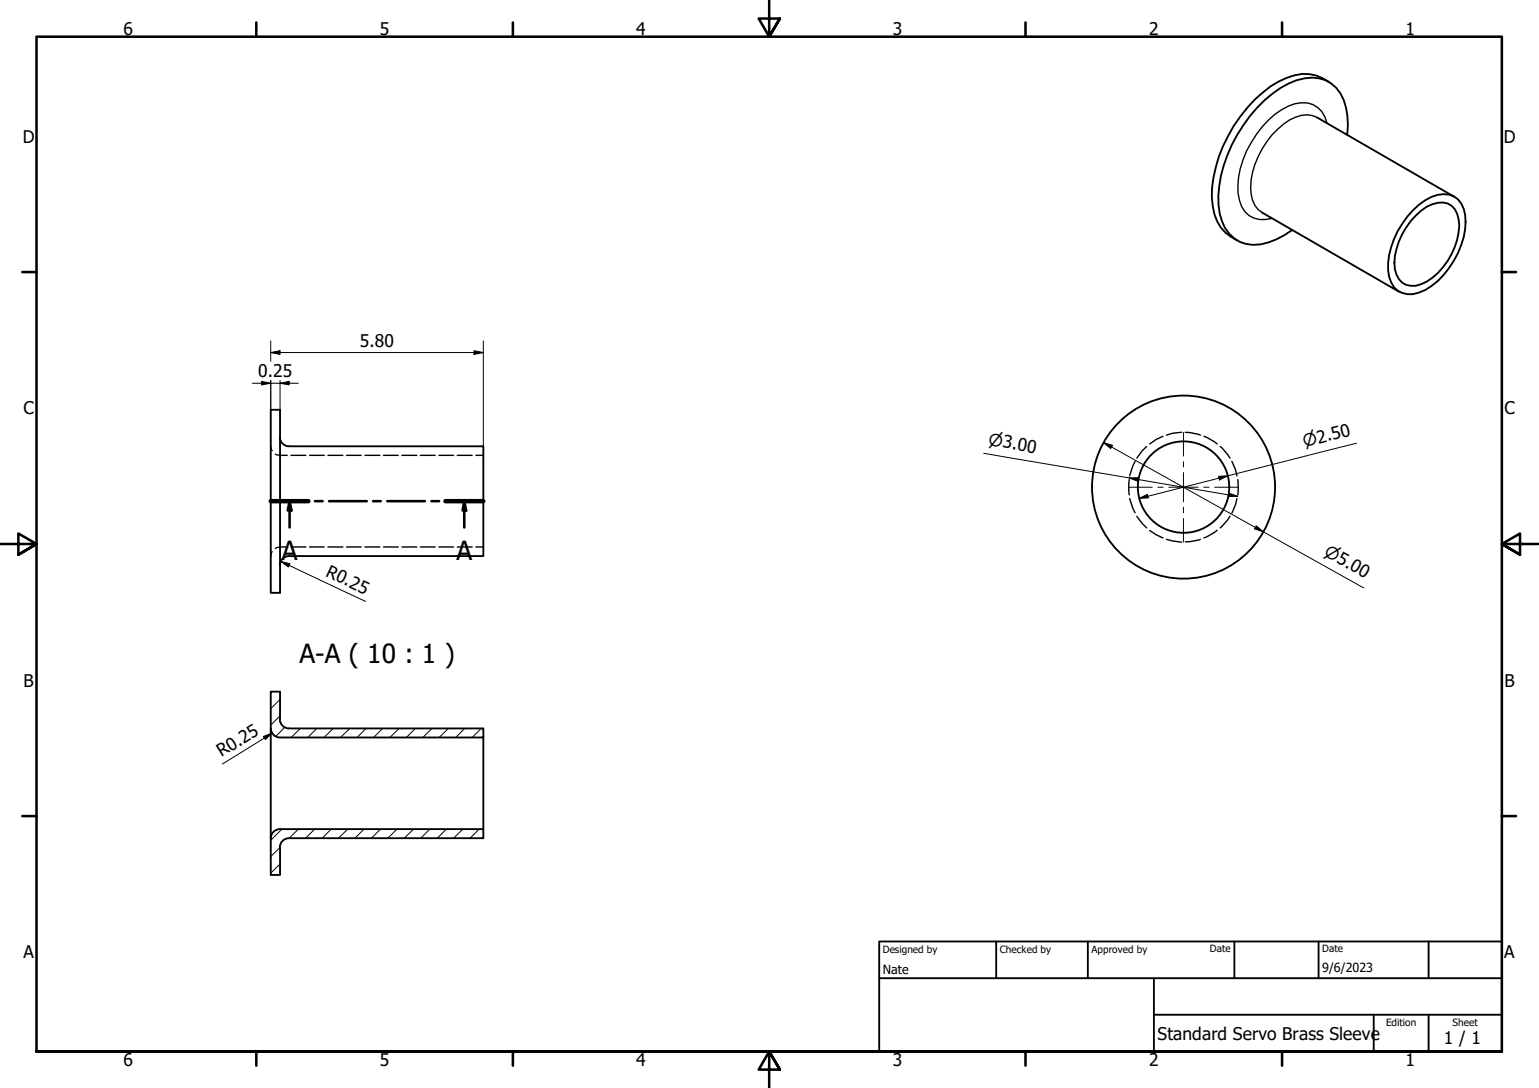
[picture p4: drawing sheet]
<svg xmlns="http://www.w3.org/2000/svg" width="420mm" height="297mm" viewBox="0 0 420 297" stroke-linecap="round" stroke-linejoin="round" font-family="sans-serif">
<!-- layer: Hatch (ISO) -->
<g fill="none" stroke="#000" stroke-width=".27">
<path d="M74 188.8l-.1 .2M76.5 195.4l-2.6 2.6M76.5 190.9l-2.6 2.6M77.8 198.6l-2.5 2.4M82 198.9l-2.5 2.4M86.5 198.9l-2.5 2.4M91 198.9l-2.5 2.4M95.5 198.9l-2.5 2.4M99.9 198.9l-2.4 2.4M104.5 198.9l-2.5 2.4M109 198.9l-2.6 2.4M113.4 198.9l-2.5 2.4"/>
<path d="M117.9 198.9l-2.5 2.4M122.4 198.9l-2.5 2.4M126.9 198.9l-2.5 2.4M131.4 198.9l-2.5 2.4M76.5 235.9l-2.6 2.5M76.5 231.4l-2.6 2.5M77 226.4l-3.1 3M81.5 226.4l-2.6 2.4M85.9 226.4l-2.5 2.4M90.4 226.4l-2.5 2.4M94.9 226.4l-2.5 2.4M99.4 226.4l-2.5 2.4"/>
<path d="M103.9 226.4l-2.5 2.4M108.4 226.4l-2.5 2.4M112.9 226.4l-2.5 2.4M117.3 226.4l-2.4 2.4M121.9 226.4l-2.5 2.4M126.4 226.4l-2.6 2.4M130.8 226.4l-2.5 2.4"/>
</g>
<!-- layer: Visible Narrow (ISO) -->
<path d="M359.5 32.1a8.4 8.4 0 0 0-9.1 1.8 23.8 23.8 0 0 0-9 17.3 7.7 7.7 0 0 0 3.2 6.8M362.3 33.6a6.7 6.7 0 0 0-8.7-5.3 21.2 21.2 0 0 0-12 10.7 21.9 21.9 0 0 0-3.2 15.7 6.5 6.5 0 0 0 8.9 4.9" fill="none" stroke="#000" stroke-width=".38"/>
<!-- layer: Visible (ISO) -->
<g fill="none" stroke="#000" stroke-width=".51">
<path d="M359.5 32.1l37.5 21.6M362.8 22.3a11.2 11.2 0 0 0-11.5-1 32.6 32.6 0 0 0-14.5 13.1 36.7 36.7 0 0 0-6 19.4 13.7 13.7 0 0 0 3.8 9.7l3.2 2.1M367.8 36.8a16.3 16.3 0 0 0-3-12.8 9.9 9.9 0 0 0-10.8-2.1 32.6 32.6 0 0 0-16.2 14.9 32.5 32.5 0 0 0-4.8 21.5 9.8 9.8 0 0 0 9.1 8.6 17.9 17.9 0 0 0 10.7-4.1M344.6 58l37.4 21.7M385.8 57.4a11.3 11.3 0 0 1 9.7-4.3 5.8 5.8 0 0 1 4.5 5.6 22.6 22.6 0 0 1-7.5 18.1 11.8 11.8 0 0 1-8.3 3.5 5.5 5.5 0 0 1-5-4.7 21.2 21.2 0 0 1 5-16.5zM386.5 58.9a8.9 8.9 0 0 1 8.7-3.4 6.8 6.8 0 0 1 3 7.9 18.7 18.7 0 0 1-10.2 14.2 4.9 4.9 0 0 1-7.2-4.1 18.6 18.6 0 0 1 5.7-14.6zM73.9 111.9h2.6v49.9h-2.6zM76.4 119.3a2.51 2.51 0 0 0 2.5 2.5h53.1v30h-53.1a2.51 2.51 0 0 0-2.5 2.5M76.4 196.4a2.51 2.51 0 0 0 2.5 2.5h53.1v2.4h-55.6a2.51 2.51 0 0 1-2.5-2.5M76.5 196.3v-7.5h-2.6v40M132 201.3v25.1M73.9 228.8v10.1h2.6v-7.5"/>
<path d="M73.9 228.9a2.51 2.51 0 0 1 2.5-2.5h55.6v2.4h-53.1a2.51 2.51 0 0 0-2.5 2.5"/>
<circle cx="323.1" cy="133" r="12.5"/>
<circle cx="323.1" cy="133" r="25"/>
</g>
<!-- layer: Hidden (ISO) -->
<g fill="none" stroke="#000" stroke-width=".38">
<path d="M317.5 119.1l-1.9 .9-1.7 1.2M322.6 118l-2.5 .3-1.6 .5M323.6 118l1.3 .1 2.8 .7M328.7 119.1l2.9 1.5 .7 .6M73.9 121.8l.4 1.2M75.2 124l1.3 .3h1.9M79.4 124.3h4.1M84.5 124.3h4M89.5 124.3h4.1M94.6 124.3h4M99.6 124.3h4.1M104.7 124.3h4"/>
<path d="M109.7 124.3h4.1M114.7 124.3h4.1M119.8 124.3h4M124.8 124.3h4.1M129.9 124.3h2.1M308.3 130.9v4.2M308.4 136.1l1.5 3.9M309.9 126l-.6 1.1-.9 2.8M313.1 121.9l-1.3 1.1-1.4 2.1M333.1 121.9l2 2.1 .7 1.1M336.3 126l1 2.3 .4 1.6M337.7 136.1l-.4 1.7-1 2.3"/>
<path d="M337.9 130.9v4.2M74.3 150.6l-.4 1.2M78.4 149.3h-1.9l-1.3 .4M79.4 149.3h4.1M84.5 149.3h4M89.5 149.3h4.1M94.6 149.3h4M99.6 149.3h4.1M104.7 149.3h4M109.7 149.3h4.1M114.7 149.3h4.1M119.8 149.3h4"/>
<path d="M124.8 149.3h4.1M129.9 149.3h2.1M310.4 141l1.4 1.9 1.3 1.2M313.9 144.8l1.7 1.2 1.9 .9M318.5 147.2l1.6 .5 2.5 .3M327.7 147.2l-2.8 .7h-1.3M332.3 144.8l-.7 .5-2.9 1.6M335.8 141l-.7 1-2 2.1"/>
</g>
<!-- layer: Section Line (ISO) -->
<path d="M73.9 136.8h10.3M79.1 136.8l.5 2.6h-1.1zM79.1 136.8v7.2M86 136.8h2.1M89.9 136.8h10.2M101.9 136.8h2M105.7 136.8h10.3M117.8 136.8h2.1M121.6 136.8h10.4M126.7 136.8l.6 2.6h-1zM126.7 136.8v7.2" fill="none" stroke="#000" stroke-width=".7"/>
<path d="M73.9 136.8h10.3M121.6 136.8h10.4" fill="none" stroke="#000" stroke-width="1.2"/>
<g fill="#000">
<path d="M79.1 136.8l.5 2.6h-1.1z" fill-rule="evenodd"/>
<path d="M126.7 136.8l.6 2.6h-1z" fill-rule="evenodd"/>
</g>
<!-- layer: Border (ISO) -->
<g fill="none" stroke="#000" stroke-width=".7">
<path d="M70 6.1v3.9M140 6.1v3.9M210 0v10l-2.9-4.9h5.8l-2.9 4.9 2.9-4.9M280 6.1v3.9M350 6.1v3.9M6.1 74.3h3.9M410 74.3h3.9M0 148.5h10l-5-2.8v5.7l5-2.9-5 2.9M420 148.5h-10l5-2.8v5.7l-5-2.9 5 2.9M6.1 222.8h3.9M410 222.8h3.9M10 287.1v-277.1h400v277.1h-400h400"/>
<path d="M70 287.1v3.8M140 287.1v3.8M212.9 292l-2.9-4.9 2.9 4.9h-5.8l2.9-4.9v9.9M280 287.1v3.8M350 287.1v3.8"/>
</g>
<!-- layer: Title (ISO) -->
<path d="M240 257h170v30.1h-170zM272 257v10.1M297 257v10.1M337 257v10.1M360 257v10.1M390 257v10.1M240 267.1h170M315 277h95M315 267.1v20M375 277v10.1M390 277v10.1" fill="none" stroke="#000" stroke-width=".51"/>
<!-- layer: Center Mark (ISO) -->
<path d="M323.1 118v6.5M308.1 133h6.5M316.1 133h1.5M319.1 133h8M323.1 126v1.5M323.1 129v8M323.1 138.5v1.5M328.6 133h1.5M331.6 133h6.5M323.1 141.5v6.5" fill="none" stroke="#000" stroke-width=".27"/>
<!-- layer: Dimension (ISO) -->
<g fill="none" stroke="#000" stroke-width=".27">
<path d="M73.9 96.3l2.6-.6v1.1zM73.9 96.3h58.1M73.9 93.1v5.6M129.4 95.7l2.6 .6-2.6 .5zM132 93.1v28.7M68.9 104.6h12.5M71.4 104.1l2.5 .5-2.5 .5zM73.9 103.9v8M76.5 104.6l2.4-.5v1zM76.5 103.9v8M268.5 123.7l69.4 11.8M301.2 120.8l2.5 .8-.5 .9z"/>
<path d="M301.2 120.8l71.1 39.7M308.3 130.5l2.5-.1-.1 1zM311 136.1l2.2-1.1 .3 .9zM332.7 130l2.5-.1-2.3 1.1zM335.5 134.6l2.4 .9-2.6 .1zM370.3 121l-59.3 15.1M76.6 153.3l2.5 .6-.4 .9zM76.6 153.3l23.2 10.9M343 143.6l1.9 1.6-2.4-.8zM71.9 201.1l2.4-1-1.8 1.8zM74.3 200.1l-13.6 8.5"/>
</g>
<g fill="#000">
<path d="M73.9 96.3l2.6-.6v1.1z" fill-rule="evenodd"/>
<path d="M129.4 95.7l2.6 .6-2.6 .5z" fill-rule="evenodd"/>
<path d="M71.4 104.1l2.5 .5-2.5 .5z" fill-rule="evenodd"/>
<path d="M76.5 104.6l2.4-.5v1z" fill-rule="evenodd"/>
<path d="M301.2 120.8l2.5 .8-.5 .9z" fill-rule="evenodd"/>
<path d="M308.3 130.5l2.5-.1-.1 1z" fill-rule="evenodd"/>
<path d="M311 136.1l2.2-1.1 .3 .9z" fill-rule="evenodd"/>
<path d="M332.7 130l2.5-.1-2.3 1.1z" fill-rule="evenodd"/>
<path d="M335.5 134.6l2.4 .9-2.6 .1z" fill-rule="evenodd"/>
<path d="M76.6 153.3l2.5 .6-.4 .9z" fill-rule="evenodd"/>
<path d="M343 143.6l1.9 1.6-2.4-.8z" fill-rule="evenodd"/>
<path d="M71.9 201.1l2.4-1-1.8 1.8z" fill-rule="evenodd"/>
</g>
<g font-size="7.2">
<text x="76.9" y="152.8">A</text>
<text x="124.6" y="152.8">A</text>
<text x="81.7" y="180.9">A-A ( 10 : 1 )</text>
</g>
<g font-size="4.8">
<text x="33.7" y="9.6">6</text>
<text x="103.7" y="9.6">5</text>
<text x="173.7" y="9.6">4</text>
<text x="243.7" y="9.6">3</text>
<text x="313.7" y="9.6">2</text>
<text x="383.7" y="9.6">1</text>
<text x="6.2" y="38.9">D</text>
<text x="410.5" y="38.9">D</text>
<text x="98.2" y="94.7">5.80</text>
<text x="70.5" y="103">0.25</text>
<text x="6.4" y="113.1">C</text>
<text x="410.7" y="113.1">C</text>
<text x="88.6" y="157.1" transform="rotate(25 88.6 157.1)">R0.25</text>
<text x="6.4" y="187.4">B</text>
<text x="410.7" y="187.4">B</text>
<text x="60.5" y="206.8" transform="rotate(-32 60.5 206.8)">R0.25</text>
<text x="6.4" y="261.7">A</text>
<text x="410.7" y="261.7">A</text>
<text x="316" y="283.8">Standard Servo Brass Sleeve</text>
<text x="394.2" y="285">1 / 1</text>
<text x="33.7" y="290.9">6</text>
<text x="103.7" y="290.9">5</text>
<text x="173.7" y="290.9">4</text>
<text x="243.7" y="290.9">3</text>
<text x="313.7" y="290.9">2</text>
<text x="383.7" y="290.9">1</text>
</g>
<g font-size="4.6">
<text x="269.7" y="121.5" transform="rotate(10 269.7 121.5)">⌀3.00</text>
<text x="356.2" y="122.1" transform="rotate(-14 356.2 122.1)">⌀2.50</text>
<text x="361.3" y="151.6" transform="rotate(29 361.3 151.6)">⌀5.00</text>
</g>
<g font-size="3.4">
<text x="241" y="266">Nate</text>
<text x="361" y="265.5">9/6/2023</text>
</g>
<g font-size="2.7">
<text x="241" y="260.1">Designed by</text>
<text x="273" y="260.1">Checked by</text>
<text x="298" y="260.1">Approved by</text>
<text x="330.3" y="260">Date</text>
<text x="361" y="260">Date</text>
<text x="378.4" y="280.1">Edition</text>
<text x="396.6" y="280.1">Sheet</text>
</g>
</svg>
